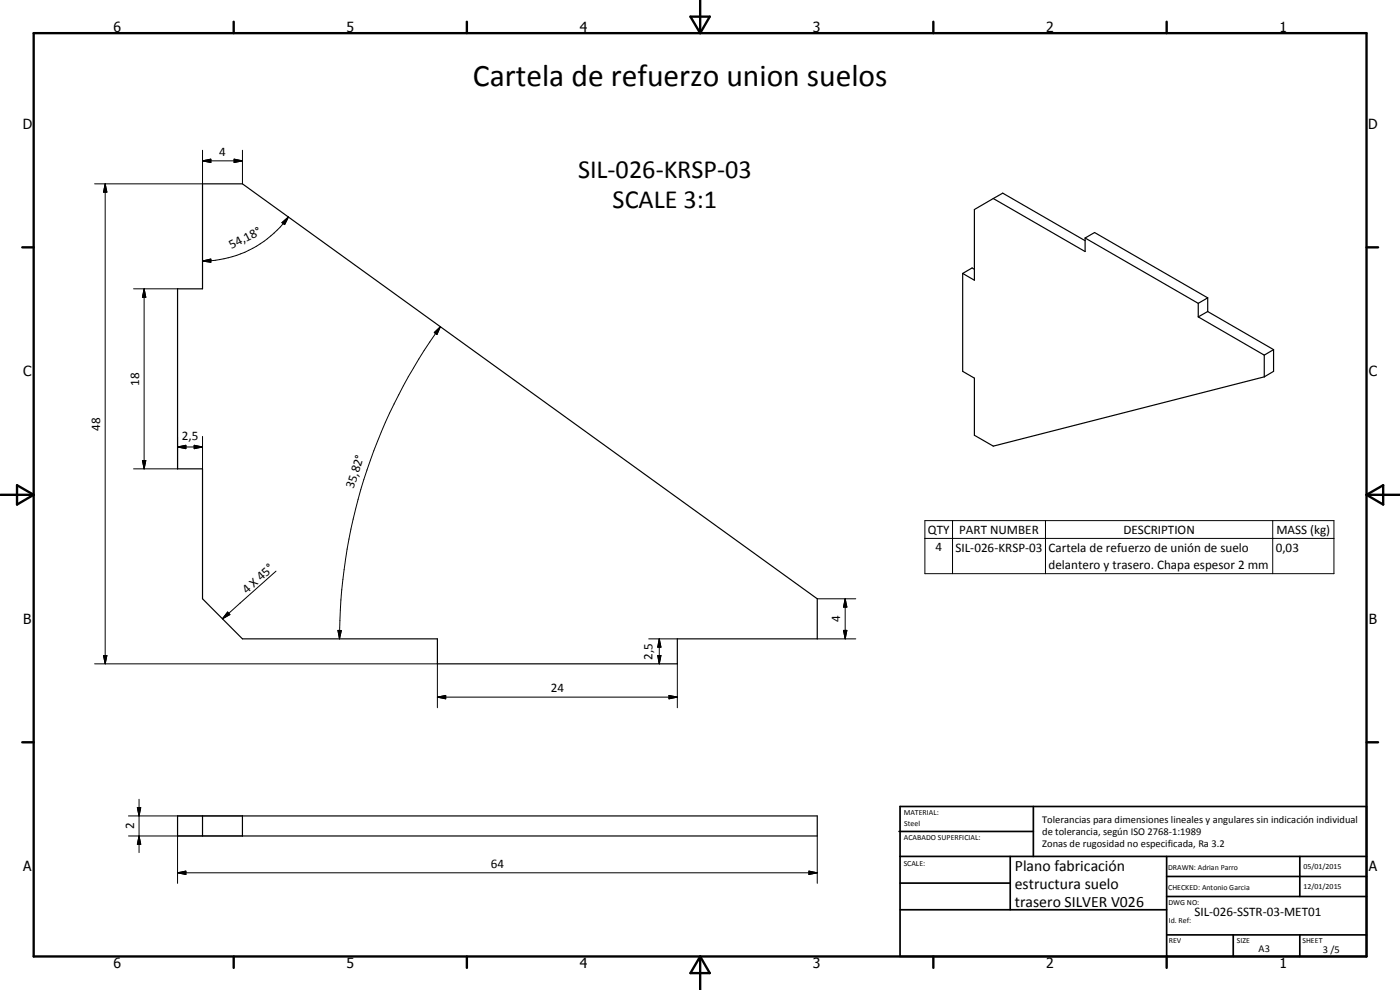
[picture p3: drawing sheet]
<svg xmlns="http://www.w3.org/2000/svg" width="420mm" height="297mm" viewBox="0 0 420 297" stroke-linecap="round" stroke-linejoin="round" font-family="sans-serif">
<g fill="none" stroke="#000" stroke-width=".35">
<path d="M60.8 55.2h12l172.5 124.5v12h-42v7.5h-72v-7.5h-58.5l-12-12v-39h-7.5v-54h7.5zM298.1 59.6l27.6 15.9v-4.1M298.1 59.6l2.8-1.6 24.8 14.2M298.1 59.6l-5.7 3.3v21.2l-3.5-2.1M325.7 71.4l2.8-1.6 33.9 19.6M325.7 71.4l33.9 19.6M288.9 82v29.4l3.5 2.1v17.1l5.7 3.3 81.3-20.8M292.4 80.8l-.7-.4-2.8 1.6M359.6 95.1l19.8 11.5M359.6 91v4.1M362.4 89.4l-2.8 1.6M362.4 93.5l19.8 11.4"/>
<path d="M362.4 93.5l-2.8 1.6M362.4 89.4v4.1M379.4 106.6v6.5M382.2 104.9v6.5l-2.8 1.7M382.2 104.9l-2.8 1.7M53.3 244.8h192v6h-192zM60.8 244.8v6M72.8 244.8v6"/>
</g>
<g fill="none" stroke="#000" stroke-width=".71">
<path d="M10.1 9.9h400v277.1h-400zM70.1 6.5v3.4M140.1 6.5v3.4M207.2 5h5.8l-2.9 4.9zM210.1 0v9.9M280.1 6.5v3.4M350.1 6.5v3.4M6.7 74.2h3.4M410.1 74.2h3.5M.1 148.5h10M5.1 145.6l5 2.9-5 2.9zM410.1 148.5h10"/>
<path d="M410.1 148.5l5-2.9v5.8zM6.7 222.7h3.4M410.1 222.7h3.5M70.1 287v3.4M140.1 287v3.4M210.1 287v10M210.1 287l2.9 5h-5.8zM280.1 287v3.4M350.1 287v3.4"/>
</g>
<g fill="none" stroke="#000" stroke-width=".51">
<path d="M269.8 249.5h40.3M270.1 242h140v45h-140zM270.1 257h140M303.2 257v16M310.1 242v15M350.1 257v30M390.1 257v12M270.1 265h33.1M270.1 273h80M350.1 269h60M350.1 263h60M350.1 280.5h60"/>
<path d="M370.1 280.5v6.5M390.1 280.5v6.5"/>
</g>
<g fill="none" stroke="#000" stroke-width=".3">
<path d="M31.6 55.2l.5 2.5h-1zM31.6 55.2v144M60.8 48.3l2.5-.5v1zM60.8 45.1v10.1h-32.4M60.8 48.3h12M70.3 47.8l2.5 .5-2.5 .5zM72.8 45.1v10.1M60.8 78.3l2.5-.6v1zM84.6 66.8l2-1.7-1.2 2.3zM86.6 65.1a31.8 31.8 0 0 1-25.8 13.2M40.1 86.7h13.2M43.3 86.7l.5 2.5h-1.1z"/>
<path d="M43.3 86.7v54M130.3 99.8l1.9-1.8-1.1 2.4zM132.2 98a160.3 160.3 0 0 0-30.3 93.7M42.7 138.2h1.1l-.5 2.5zM53.3 134.1l2.5-.5v1zM53.3 130.9v9.8h-13.2M53.3 134.1h7.5M58.3 133.6l2.5 .5-2.5 .5zM60.8 130.9v9.8M277.6 156.2h122.7v15.9h-122.7zM285.9 156.2v15.9M313.8 156.2v15.9"/>
<path d="M382 156.2v15.9M82.8 171.4l-16.1 14.3M245.3 179.7h11.5M253.6 179.7l.6 2.5h-1.1zM253.6 179.7v12M277.6 161.5h122.7M28.4 199.2h102.9v13.1M31.1 196.7h1l-.5 2.5zM68.3 183.6l.7 .8-2.3 1.3zM101.4 189.1l1 .1-.5 2.5zM194.7 191.7h8.6M197.4 196.7h1l-.5 2.5z"/>
<path d="M197.9 191.7l.5 2.5h-1zM197.9 191.7v7.5M203.3 199.2v13.1M245.3 191.7h11.5M253.1 189.1h1.1l-.6 2.6zM131.3 209.2l2.5-.5v1zM131.3 209.2h72M200.8 208.7l2.5 .5-2.5 .5zM41.7 239.8v16M38.6 250.8h34.2M38.6 244.8h34.2M41.2 242.3h1l-.5 2.5z"/>
<path d="M41.7 250.8l.5 2.5h-1zM53.3 250.8v14.2M245.3 250.8v14.2M53.3 261.9l2.5-.5v1zM53.3 261.9h192M242.8 261.4l2.5 .5-2.5 .5z"/>
</g>
<g fill="#000">
<path d="M31.6 55.2l.5 2.5h-1zM60.8 48.3l2.5-.5v1zM70.3 47.8l2.5 .5-2.5 .5zM60.8 78.3l2.5-.6v1zM84.6 66.8l2-1.7-1.2 2.3zM43.3 86.7l.5 2.5h-1.1zM130.3 99.8l1.9-1.8-1.1 2.4zM42.7 138.2h1.1l-.5 2.5zM53.3 134.1l2.5-.5v1zM58.3 133.6l2.5 .5-2.5 .5zM31.1 196.7h1l-.5 2.5zM68.3 183.6l.7 .8-2.3 1.3z"/>
<path d="M101.4 189.1l1 .1-.5 2.5zM197.4 196.7h1l-.5 2.5zM197.9 191.7l.5 2.5h-1zM253.1 189.1h1.1l-.6 2.6zM253.6 179.7l.6 2.5h-1.1zM131.3 209.2l2.5-.5v1zM200.8 208.7l2.5 .5-2.5 .5zM41.2 242.3h1l-.5 2.5zM41.7 250.8l.5 2.5h-1zM53.3 261.9l2.5-.5v1zM242.8 261.4l2.5 .5-2.5 .5z"/>
</g>
<text font-size="9.4" x="141.9" y="26">Cartela de refuerzo union suelos</text>
<g font-size="7.9">
<text x="173.5" y="53.3">SIL-026-KRSP-03</text>
<text x="183.8" y="62.3">SCALE 3:1</text>
</g>
<g font-size="4.7">
<text x="304.6" y="261.2">Plano fabricación</text>
<text x="304.6" y="266.6">estructura suelo</text>
<text x="304.6" y="272">trasero SILVER V026</text>
</g>
<g font-size="4.2">
<text x="34" y="9.6">6</text>
<text x="104" y="9.6">5</text>
<text x="174" y="9.6">4</text>
<text x="244" y="9.6">3</text>
<text x="314" y="9.6">2</text>
<text x="384" y="9.6">1</text>
<text x="6.8" y="38.7">D</text>
<text x="410.6" y="38.7">D</text>
<text x="7" y="112.9">C</text>
<text x="410.8" y="112.9">C</text>
<text x="7" y="187.1">B</text>
<text x="410.8" y="187.1">B</text>
<text x="7" y="261.4">A</text>
<text x="410.8" y="261.4">A</text>
<text x="34" y="290.4">6</text>
<text x="104" y="290.4">5</text>
<text x="174" y="290.4">4</text>
<text x="244" y="290.4">3</text>
<text x="314" y="290.4">2</text>
<text x="384" y="290.4">1</text>
</g>
<g font-size="3.9">
<text x="65.8" y="46.8">4</text>
<text x="69.5" y="74.8" transform="rotate(-27 69.5 74.8)">54,18°</text>
<text x="41.7" y="115.7" transform="rotate(-90 41.7 115.7)">18</text>
<text x="30" y="129.2" transform="rotate(-90 30 129.2)">48</text>
<text x="54.6" y="132.1">2,5</text>
<text x="106.1" y="146.8" transform="rotate(-72 106.1 146.8)">35,82°</text>
<text x="278.5" y="160.1">QTY</text>
<text x="287.9" y="160.1">PART NUMBER</text>
<text x="337.1" y="160.1">DESCRIPTION</text>
<text x="383.1" y="160.3">MASS (kg)</text>
<text x="280.7" y="165.4">4</text>
<text x="286.8" y="165.5">SIL-026-KRSP-03</text>
<text x="314.7" y="165.5">Cartela de refuerzo de unión de suelo</text>
<text x="382.9" y="165.5">0,03</text>
<text x="314.7" y="170.9">delantero y trasero. Chapa espesor 2 mm</text>
<text x="74" y="178.2" transform="rotate(-42 74 178.2)">4 X 45°</text>
<text x="252.1" y="186.7" transform="rotate(-90 252.1 186.7)">4</text>
<text x="195.8" y="197.9" transform="rotate(-90 195.8 197.9)">2,5</text>
<text x="165.3" y="207.6">24</text>
<text x="40.2" y="248.8" transform="rotate(-90 40.2 248.8)">2</text>
<text x="147.3" y="260.3">64</text>
<text x="358.5" y="275">SIL-026-SSTR-03-MET01</text>
</g>
<g font-size="3.1">
<text x="312.7" y="246.8">Tolerancias para dimensiones lineales y angulares sin indicación individual</text>
<text x="312.7" y="250.4">de tolerancia, según ISO 2768-1:1989</text>
<text x="312.7" y="254">Zonas de rugosidad no especificada, Ra 3.2</text>
<text x="377.7" y="285.6">A3</text>
<text x="397" y="285.9">3 /5</text>
</g>
<g font-size="2.4">
<text x="271.2" y="244.4">MATERIAL:</text>
<text x="271.3" y="252">ACABADO SUPERFICIAL:</text>
<text x="271.4" y="247.9">Steel</text>
<text x="271.2" y="259.7">SCALE:</text>
<text x="350.6" y="261">DRAWN: Adrian Parro</text>
<text x="391.2" y="260.6">05/01/2015</text>
<text x="350.6" y="267">CHECKED: Antonio Garcia</text>
<text x="391.2" y="266.7">12/01/2015</text>
<text x="350.6" y="271.4">DWG NO:</text>
<text x="350.8" y="276.9">Id. Ref:</text>
<text x="350.8" y="282.8">REV</text>
<text x="371.2" y="282.9">SIZE</text>
<text x="390.9" y="282.9">SHEET</text>
</g>
</svg>
